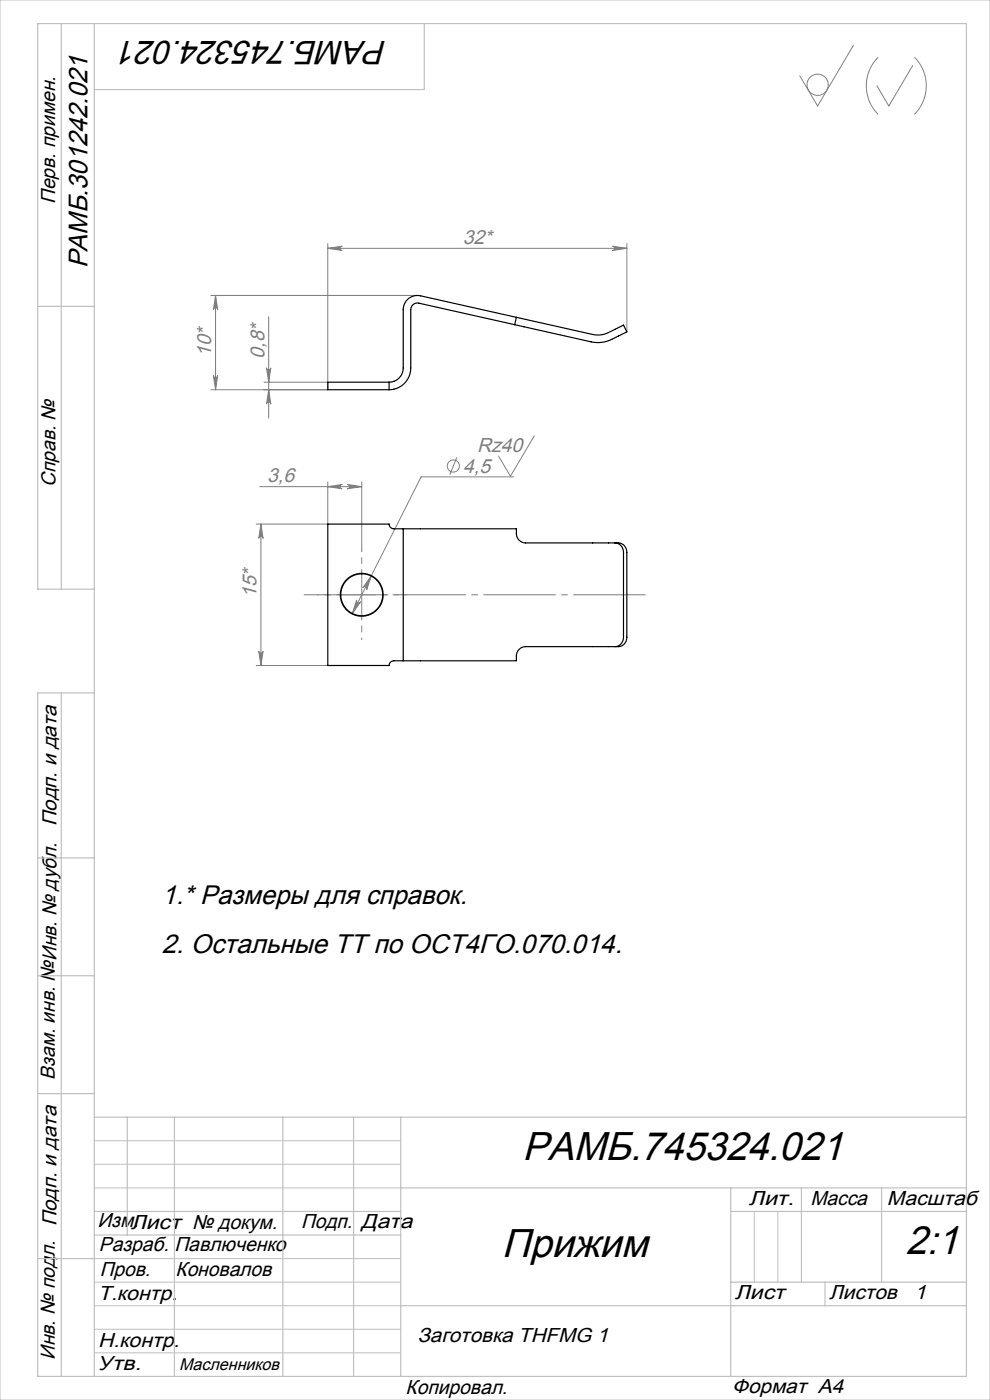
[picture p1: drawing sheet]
<svg xmlns="http://www.w3.org/2000/svg" width="210mm" height="297mm" viewBox="0 0 210 297" stroke-linecap="round" stroke-linejoin="round" font-family="sans-serif">
<g fill="none" stroke="#808080" stroke-width=".21">
<path d="M181 9.6l-7.6 12.9-3.8-6.4M186.3 12.1a8.6 8.6 0 0 0 0 12.2M193.6 13.9l-5.1 8.6-2.5-4.3M194 12.1a8.6 8.6 0 0 1 0 12.2M69.5 52.7l3-.5a.45 .45 0 0 0-.4 .5 .45 .45 0 0 0 .4 .4zM69.5 51.7v31h-24.8M69.5 52.7h63.5M130 52.2l3 .5-3 .4a.45 .45 0 0 0 .4-.4 .45 .45 0 0 0-.4-.5zM133 51.7v18.7M44.7 62.7h43.8M45.3 79.7a.45 .45 0 0 0 .4 .4 .45 .45 0 0 0 .5-.4l-.5 3zM45.7 62.7l.5 3a.45 .45 0 0 0-.5-.4 .45 .45 0 0 0-.4 .4z"/>
<path d="M45.7 62.7v20M56.5 78.1a.45 .45 0 0 0 .5 .4 .45 .45 0 0 0 .4-.4l-.4 3zM57 67.2v21.5M56 81.1h13.5M57 82.7l.4 3a.45 .45 0 0 0-.4-.4 .45 .45 0 0 0-.5 .4zM96.9 97l-1.5 3.7M113.3 92.5l-5 8.5-2.6-4.3M55.1 103.2h21.6M55.3 111.2l.5 3a.45 .45 0 0 0-.5-.4 .45 .45 0 0 0-.4 .4zM55.3 111.2v30M69.5 103.2l3-.4a.45 .45 0 0 0-.4 .4 .45 .45 0 0 0 .4 .5zM69.5 102.2v9h-15.2"/>
<path d="M73.7 102.8l3 .4-3 .5a.45 .45 0 0 0 .5-.5 .45 .45 0 0 0-.5-.4zM76.7 102.2v14.5M108.9 101.2h-19.6l-14.6 29M54.9 138.2a.45 .45 0 0 0 .4 .4 .45 .45 0 0 0 .5-.4l-.5 3zM71.7 126.2h10M75.7 127.3a.45 .45 0 0 0 .2 .6 .45 .45 0 0 0 .6-.2l-1.8 2.5zM76.7 121.2v10M78.8 122.2l-1 2.8a.45 .45 0 0 0-.2-.5 .45 .45 0 0 0-.6 .1zM54.3 141.2h15.2"/>
<circle cx="173.4" cy="18" r="2.25"/>
<circle cx="96.2" cy="98.9" r="1.29"/>
</g>
<path d="M136.9 126.2h-72.4" fill="none" stroke="#808080" stroke-width=".21" stroke-dasharray="15.2 1.3 1.3 1.3"/>
<path d="M71.7 126.2h-4.5M76.7 121.2v-4.5M76.7 131.2v4.5M81.7 126.2h4.5" fill="none" stroke="#808080" stroke-width=".21" stroke-dasharray="15.2 1.3 1.3 1.3" stroke-dashoffset="14.9"/>
<path d="M0 0h210v297h-210zM20 252h65M20 242h65M20 247h65M160 257v15M165 257v15M20 267h65M20 272h65M20 277h65M20 282h65M20 287h65" fill="none" stroke="#c0c0c0" stroke-width=".21"/>
<g fill="none" stroke="#c0c0c0" stroke-width=".25">
<path d="M13 5v120M20 5v287M90 5v14h-70M8 65h12M20 125h-12v-120h197v287h-197v-145h12M13 147v145M8 182h12M8 207h12M8 232h12M20 237h185M27 237v25M37 237v55"/>
<path d="M60 237v55M75 237v55M85 237v55M20 257h65M85 252h120M155 252v40M155 257h50M170 252v20M187 252v20M8 267h12M20 262h65M85 277h120"/>
<path d="M155 272h50M175 272v5"/>
</g>
<g fill="#808080">
<path d="M69.5 52.7l3-.5a.45 .45 0 0 0-.4 .5 .45 .45 0 0 0 .4 .4zM130 52.2l3 .5-3 .4a.45 .45 0 0 0 .4-.4 .45 .45 0 0 0-.4-.5zM75.7 127.3l-1 2.9 1.8-2.5a.45 .45 0 0 1-.6 .2 .45 .45 0 0 1-.2-.6zM78.8 122.2l-1.8 2.4a.45 .45 0 0 1 .6-.1 .45 .45 0 0 1 .2 .5zM69.5 103.2l3-.4a.45 .45 0 0 0-.4 .4 .45 .45 0 0 0 .4 .5zM73.7 102.8l3 .4-3 .5a.45 .45 0 0 0 .5-.5 .45 .45 0 0 0-.5-.4z"/>
<path d="M57 82.7l.4 3a.45 .45 0 0 0-.4-.4 .45 .45 0 0 0-.5 .4zM56.5 78.1a.45 .45 0 0 0 .5 .4 .45 .45 0 0 0 .4-.4l-.4 3zM45.3 79.7a.45 .45 0 0 0 .4 .4 .45 .45 0 0 0 .5-.4l-.5 3zM45.7 62.7l.5 3a.45 .45 0 0 0-.5-.4 .45 .45 0 0 0-.4 .4zM54.9 138.2a.45 .45 0 0 0 .4 .4 .45 .45 0 0 0 .5-.4l-.5 3zM55.3 111.2l.5 3a.45 .45 0 0 0-.5-.4 .45 .45 0 0 0-.4 .4z"/>
</g>
<path d="M109.2 68.9l-20.4-4.6a1.4 1.4 0 0 0-1.7 1.4v12.4a4.6 4.6 0 0 1-4.6 4.6M109.5 67.3l-20.3-4.5a3 3 0 0 0-3.7 2.9v12.4a3 3 0 0 1-3 3M109.5 67.3l16.2 3.7a5 5 0 0 0 3.4-.4l3.2-1.6 .7 1.4-1.1 .6a9.8 9.8 0 0 1-5.4 1.7l-17.3-3.8M109.5 67.3l-.3 1.6M82.5 81.1v1.6M82.5 81.1h-13v1.6h13M85.5 112.2h24a2.43 2.43 0 0 0 1.2 2.8l.8 .2h19.7a1.9 1.9 0 0 1 1.8 2v18a1.9 1.9 0 0 1-1.8 2h-19.7a1.98 1.98 0 0 0-2 2v1h-24M85.5 112.2h-1.5a1.1 1.1 0 0 1-1.5-1h-13v30h13a1.1 1.1 0 0 1 1.5-1h1.5M85.5 112.2v28M130.5 115.2a1.91 1.91 0 0 1 1.8 2v18a1.9 1.9 0 0 1-1.8 2" fill="none" stroke="#000" stroke-width=".25"/>
<circle cx="76.7" cy="126.2" r="4.5" fill="none" stroke="#000" stroke-width=".35"/>
<g font-size="8.5">
<text x="110.8" y="246.1">РАМБ.745324.021</text>
<text x="106.4" y="266.6">Прижим</text>
<text x="192.1" y="266">2:1</text>
</g>
<text font-size="7.1" x="82.1" y="8.8" transform="rotate(-180 82.1 8.8)">РАМБ.745324.021</text>
<g font-size="5.7">
<text x="18.5" y="57" transform="rotate(-90 18.5 57)">РАМБ.301242.021</text>
<text x="34.3" y="191.8">1.* Размеры для справок.</text>
<text x="34.3" y="202.1">2. Остальные ТТ по ОСТ4ГО.070.014.</text>
</g>
<g font-size="4.3">
<text x="11.7" y="43.3" transform="rotate(-90 11.7 43.3)">Перв. примен.</text>
<text x="11.8" y="103.3" transform="rotate(-90 11.8 103.3)">Справ. №</text>
<text x="12" y="175.3" transform="rotate(-90 12 175.3)">Подп. и дата</text>
<text x="11.6" y="229" transform="rotate(-90 11.6 229)">Взам. инв. №Инв. № дубл.</text>
<text x="158.8" y="255.6">Лит.</text>
<text x="171.9" y="255.6">Масса</text>
<text x="188.1" y="255.6">Масштаб</text>
<text x="12" y="260.2" transform="rotate(-90 12 260.2)">Подп. и дата</text>
<text x="20.7" y="260.3">Изм.Лист № докум.</text>
<text x="63.9" y="260.4">Подп.</text>
<text x="76.6" y="260.4">Дата</text>
<text x="21" y="265.5">Разраб.</text>
<text x="37" y="265.5">Павлюченко</text>
<text x="20.8" y="275.7">Т.контр.</text>
<text x="21.2" y="270.7">Пров.</text>
<text x="37.2" y="270.7">Коновалов</text>
<text x="155.9" y="275.5">Лист</text>
<text x="175.9" y="275.5">Листов</text>
<text x="194" y="275.5">1</text>
<text x="20.8" y="285.7">Н.контр.</text>
<text x="88.6" y="284.6">Заготовка THFMG 1</text>
<text x="11.6" y="288.5" transform="rotate(-90 11.6 288.5)">Инв. № подл.</text>
<text x="20.7" y="290.7">Утв.</text>
<text x="86" y="295.7">Копировал.</text>
<text x="155.3" y="295.5">Формат А4</text>
</g>
<g font-size="4.3" fill="#808080">
<text x="98.2" y="51.8">32*</text>
<text x="44.8" y="75.7" transform="rotate(-90 44.8 75.7)">10*</text>
<text x="56.1" y="76.1" transform="rotate(-90 56.1 76.1)">0,8*</text>
<text x="101.2" y="95.8">Rz40</text>
<text x="98.3" y="100.2">4,5</text>
<text x="56.7" y="102.3">3,6</text>
<text x="54.4" y="126.9" transform="rotate(-90 54.4 126.9)">15*</text>
</g>
<text font-size="3.6" x="38" y="290.7">Масленников</text>
</svg>
